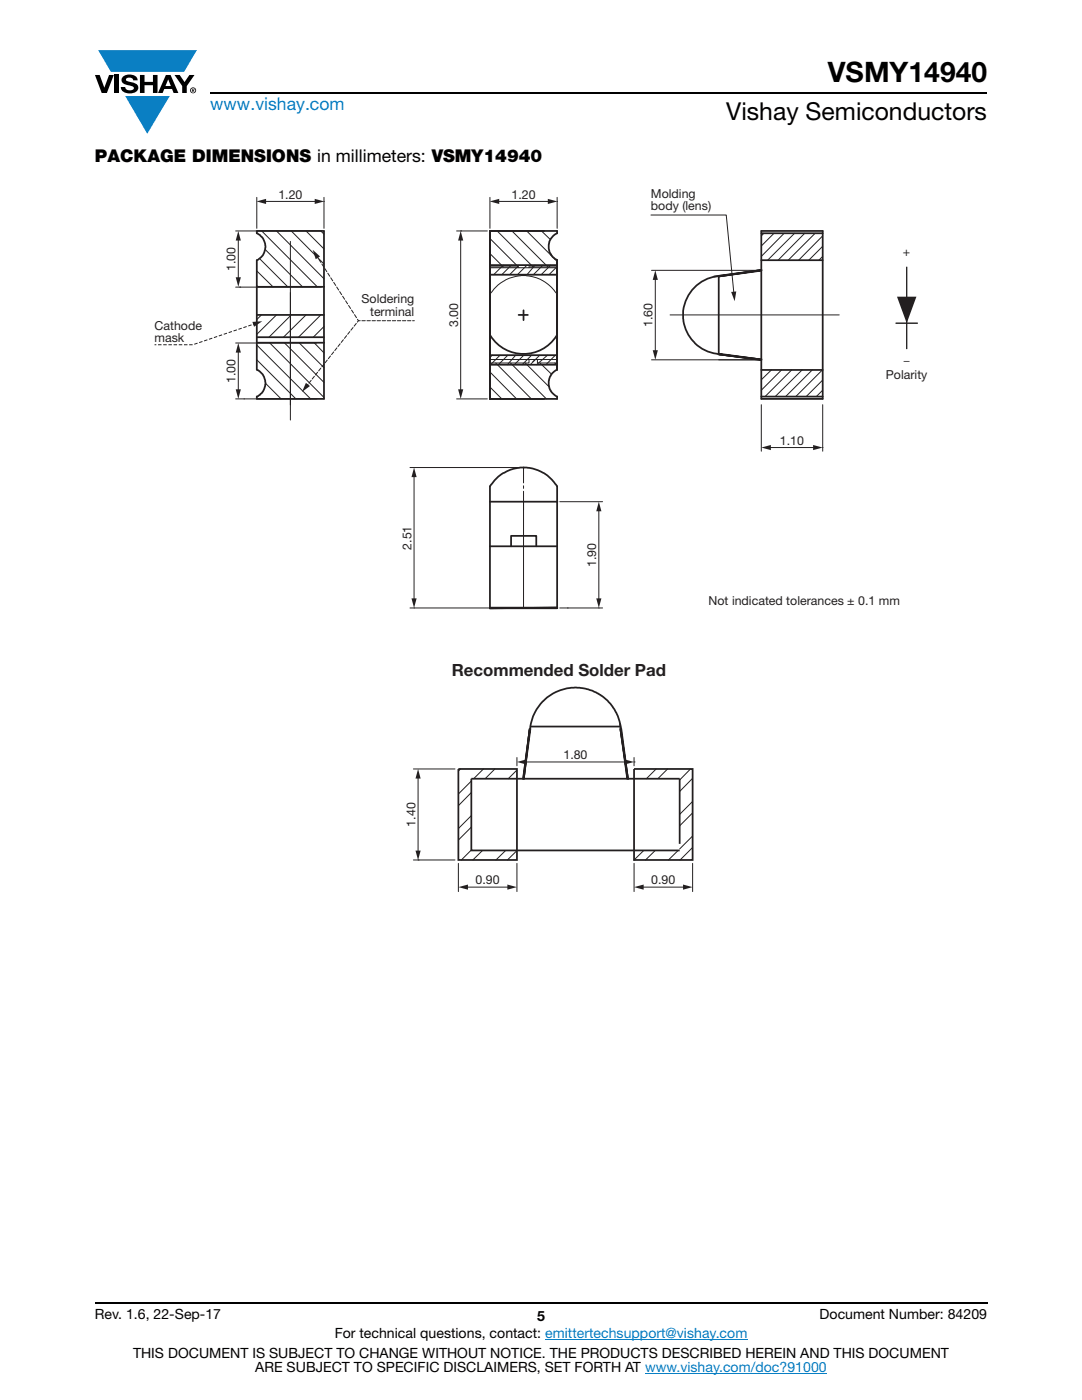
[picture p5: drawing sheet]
<svg xmlns="http://www.w3.org/2000/svg" width="216mm" height="279mm" viewBox="0 0 216 279" stroke-linecap="round" stroke-linejoin="round" font-family="sans-serif">
<g fill="#0a7fc3">
<path d="M19.6 10h19.7l-2.6 4.3h-1.1h-13.5z"/>
<path d="M25 19.2h8.9l-4.5 7.5z"/>
</g>
<g fill="#000">
<path d="M18.9 15h1l.9 2.5 1-2.5h.9l-1.4 3.6h-1zM22.9 15h.9v3.6h-.9zM24.6 15.3a2.1 2.1 0 0 1 2.8 .3l.1 .4h-.9a.79 .79 0 0 0-.7-.5 .79 .79 0 0 0-.8 .4l.3 .3 1 .2a1.08 1.08 0 0 1 1.2 1 1.08 1.08 0 0 1-1.1 1.2 1.73 1.73 0 0 1-2.4-1.2h.9a.96 .96 0 0 0 .8 .6 .96 .96 0 0 0 .9-.4 1.31 1.31 0 0 0-1.2-.6 1.03 1.03 0 0 1-1.1-.6 1.03 1.03 0 0 1 .2-1.1zM27.9 15h.9v1.3h1.7v-1.3h.9v3.6h-.9v-1.6h-1.7v1.6h-.9zM34.8 15h1.1l.9 1.4 1-1.4h1l-1.5 2.2v1.4h-.9v-1.4z"/>
<path d="M33.6 15.9l.5 1.3h-1.1zM33.1 15l-1.6 3.6h1l.3-.8h1.5l.3 .8h1l-1.6-3.6z"/>
<path d="M38.4 17.8h.2v.2h-.2zM38.3 17.7v.7h.1v-.3l.4 .3-.2-.3 .2-.2-.1-.2z"/>
<path d="M38.1 18a.46 .46 0 0 1 .9 0 .46 .46 0 0 1-.9 0zM37.9 18a.6 .6 0 0 0 1.2 0 .6 .6 0 0 0-1.2 0z"/>
</g>
<path d="M42 18.6h155M18.9 260h178.1" fill="none" stroke="#000" stroke-width=".36"/>
<path d="M108.8 267.3h40.3M128.7 274h36.3" fill="none" stroke="#067ec4" stroke-width=".2"/>
<path d="M30.8 37.4h154.3v140.6h-154.3z" fill="#fff"/>
<g fill="none" stroke="#231f20" stroke-width=".2">
<path d="M82.5 153.5h8.3M83.4 155v15.1M91.9 153.5l-.4 .4M94 155.9l-2.5 2.6M94 158.2l-2.5 2.6M96.5 153.5l-2 1.9M98.7 153.5l-1.9 1.9M103.1 153.7l-1.7 1.7M103.1 151.2v1.6M126.5 152.1h.1M126.5 151.2v1.6M130.9 153.5l-1.9 1.9"/>
<path d="M133.2 153.5l-1.9 1.9M137.8 153.5l-2.2 2.2M138.2 159.9l-2.6 2.6M138.2 155.3l-2.6 2.7M82.5 171.6h8.3M83.4 171.6h.1M91.5 172.3v5.6M94 169.6l-1.9 2M94 162.8l-2.5 2.6M94 165.1l-2.5 2.5M96.3 169.7l-2 1.9M100.9 169.7l-1.9 1.9"/>
<path d="M103.1 172.3v5.6M103.2 169.8l-2 1.8M126.5 171.6h.1M126.5 172.3v5.6M128.5 169.7l-2 1.9M130.8 169.7l-2 1.9M135.3 169.7l-1.9 1.9M138.2 166.8l-2.6 2.6M138.2 172.3v5.6M138.2 169.1l-2.5 2.5M138.2 162.2l-2.6 2.6"/>
</g>
<g fill="none" stroke="#231f20" stroke-width=".35">
<path d="M91.5 153.5h11.6v18.1h-11.6zM105.7 145.7l-1.3 9.7M105.7 145.5l-1.2 9.9h-.1M105.7 145.5h.1l-1.3 9.9h-.1zM105.8 145h18M105.8 145.5h-.1l-1.2 9.9M123.7 144.4l1.5 11M123.8 145.5h.2l1.3 9.9h-.1zM123.8 145.5l1.5 9.9h-.1M123.9 145.7a9 9 0 0 0-9.4-8.4 9.1 9.1 0 0 0-8.8 8.5M124 145.5h-.2l1.5 9.9M126.5 153.5h11.7v18.1h-11.7z"/>
<path d="M135.6 168.4v-13h-41.6v14.3h41.6"/>
</g>
<g fill="#231f20">
<path d="M83.4 153.5l.5 1.9h-1z"/>
<path d="M82.9 169.8h1l-.5 1.9z"/>
</g>
<path d="M93 177h8.6" fill="none" stroke="#231f20" stroke-width=".2"/>
<g fill="#231f20">
<path d="M91.5 177l1.9-.5v1.1z"/>
<path d="M101.2 176.5l1.9 .5-1.9 .6z"/>
</g>
<path d="M104.7 152.1h20.3" fill="none" stroke="#231f20" stroke-width=".2"/>
<g fill="#231f20">
<path d="M103.1 152.1l2-.5v1z"/>
<path d="M124.6 151.6l1.9 .5-1.9 .5z"/>
</g>
<path d="M128.1 177h8.5" fill="none" stroke="#231f20" stroke-width=".2"/>
<g fill="#231f20">
<path d="M126.5 177l1.9-.5v1.1z"/>
<path d="M136.3 176.5l1.9 .5-1.9 .6z"/>
</g>
<path d="M81.8 93.3h22.1M82.6 94.9v24.9M81.8 121.3h22.1" fill="none" stroke="#231f20" stroke-width=".2"/>
<g fill="#231f20">
<path d="M82.6 93.3l.5 1.9h-1z"/>
<path d="M82.1 119.4h1l-.5 1.9z"/>
</g>
<path d="M104.5 93.3v3.1M104.5 96.9v.6M104.5 98v3.8M104.5 100.1v21.2M111.7 100.1h8.5M119.5 101.7v18.1M82.6 121.3h.1M111.7 121.3h8.5" fill="none" stroke="#231f20" stroke-width=".2"/>
<g fill="#231f20">
<path d="M119.5 100.1l.5 1.9h-1z"/>
<path d="M119 119.4h1l-.5 1.9z"/>
</g>
<path d="M104.5 93.3h.1M97.8 109h13.4M97.8 100.1h13.4M102 109v-2.1h5v2.1M97.8 121.4l13.4-.1v.1M97.8 121.3v.1l13.4-.1M97.8 121.3h13.4v.1h-13.4zM111.2 121.3h-13.4v-24.2a7.8 7.8 0 0 1 6-3.8h1.3a7.8 7.8 0 0 1 6.1 3.8v24.2" fill="none" stroke="#231f20" stroke-width=".35"/>
<g fill="none" stroke="#231f20" stroke-width=".2">
<path d="M51.2 57l.3 .2M51.2 54.1l3.3 3.1M51.8 51.6l5.6 5.6M52.2 46.1l11.1 11.1M52.9 49.8l7.5 7.4M55.2 46.1l9.4 9.5M58.1 46.1l6.5 6.6M61.1 46.1l3.5 3.6M64 46.1l.6 .6M97.8 53.3h5.6v.1M97.8 58.8a7.8 7.8 0 0 1 13.4 0M97.8 54.8h13.4"/>
<path d="M97.8 53.4h13.4M97.8 50.6l2.6 2.7M97.8 47.6l5.8 5.8M97.8 53.9v.1M99.2 46.1l7.2 7.2M100.4 52.9l-1.9 1.9M102 52.9l-1.9 1.9M102.2 46.1l7.1 7.2M103.6 52.9l-1.9 1.9M105.1 46.1l6.1 6.1M105.2 52.9l-2 1.9M108 46.1l1.8 1.7"/>
<path d="M108.3 52.9l-1.9 1.9M109.9 52.9l-1.9 1.9M111.2 53.3h-5.6v.1M111.2 53.2l-1.7 1.6M111.2 54.8h-.1M130 54h21.3M130.8 55.5v14.7M51.2 71.8l7.8 7.8M51.2 68.9l10.8 10.7M52.2 62.9l-1 .9M53 76.5l3.1 3.1M53.8 68.4l10.8 10.9"/>
<path d="M55.2 62.9l-4 3.8M56.7 68.4l7.9 7.9M58.1 62.9l-4.4 4.4M59.7 68.4l4.9 5M61.1 62.9l-4.5 4.4M62.7 68.4l1.9 2M64 62.9l-4.4 4.4M64.6 65.2l-2.1 2.1M97.8 77.2l2.3 2.4M97.8 74.2l5.3 5.4M97.8 71.8h13.4M98.2 70.9l-.4 .4"/>
<path d="M98.9 72.4l7.1 7.2M99.8 70.9l-1.9 1.9M101.3 70.9l-1.9 1.9M101.9 72.4l7.1 7.2M102.9 70.9l-1.7 1.9M104.5 70.9l-1.9 1.9M104.8 72.4l4.7 4.8M105.6 71.8v.6h-7.8M106.1 70.9l-1.9 1.9M107.2 71.8v.6h4M107.7 70.9l-1.9 1.9M107.8 72.4l2.3 2.3"/>
<path d="M109.3 70.9l-2.2 1.9M110.7 72.4l.5 .4M110.8 70.9l-1.9 1.9M130 71.8h21.3M119.5 121.3h.1"/>
</g>
<g fill="#231f20">
<path d="M130.8 53.9l.5 2h-1.1z"/>
<path d="M130.2 69.9h1.1l-.5 1.9z"/>
</g>
<path d="M47 46.1h17.1M47 57.3h17.1M47.5 47.7v8M151.9 54h.1M151.9 71.8h.1" fill="none" stroke="#231f20" stroke-width=".2"/>
<g fill="#231f20">
<path d="M47.5 46.1l.6 1.9h-1.1z"/>
<path d="M47 55.3h1.1l-.6 1.9z"/>
</g>
<path d="M47.8 57.3h.1M47 79.6h16.2M47 68.5h16.2M47.5 70v8M64.6 79.6h.1M64.6 68.4h.1" fill="none" stroke="#231f20" stroke-width=".2"/>
<g fill="#231f20">
<path d="M47.5 68.5l.6 1.9h-1.1z"/>
<path d="M47 77.7h1.1l-.6 1.9z"/>
</g>
<path d="M57.9 48.2v35.6M64.6 57.2h.1M64.6 46.1h.1M91.1 46.1h6.1M91.9 47.7v30.3M48.7 79.6h.1M51.2 79.6h.1M64.6 79.6h.1M91.1 79.6h6.1M97.8 79.6h.1" fill="none" stroke="#231f20" stroke-width=".2"/>
<g fill="#231f20">
<path d="M91.4 77.7h1l-.5 1.9z"/>
<path d="M91.9 46.1l.5 1.9h-1z"/>
</g>
<path d="M91.9 46.1h.1M97.8 46.1h.1M97.8 79.6h.1M133.7 62.8h33.8M151.9 80.8v9.2M153.5 89.3h9.1M164.2 80.8v9.2" fill="none" stroke="#231f20" stroke-width=".2"/>
<g fill="#231f20">
<path d="M151.9 89.3l1.9-.5v1z"/>
<path d="M162.2 88.8l2 .5-2 .5z"/>
</g>
<g fill="none" stroke="#231f20" stroke-width=".2">
<path d="M97.8 39.4v6.2M111.2 39.4v6.2M99.3 40.2h10.4M106.8 52.9l-1.6 1.9M152.4 46.6l-.5 .5M154.4 46.6l-2.5 2.5M156.5 46.6l-4.6 4.6M158.6 46.6l-5.4 5.3M160.6 46.6l-5.3 5.3M162.7 46.6l-5.4 5.3M164.2 49.2l-2.8 2.7M164.2 51.2l-.8 .7"/>
<path d="M164.2 47.1l-4.8 4.8M143.4 71.8h8.5M153.9 73.8l-2 2M156 73.8l-4.1 4.1M158 73.8l-5.3 5.3M160.1 73.8l-5.4 5.3M162.1 73.8l-5.3 5.3M164.2 75.9l-3.3 3.2M164.2 77.9l-1.3 1.2M164.2 73.8l-5.4 5.3M164.2 89.3h.1"/>
</g>
<path d="M51.2 57.2h13.4M51.2 46.1h13.4v33.5h-13.4v-.5a2.95 2.95 0 0 0 1.8-2.6 2.95 2.95 0 0 0-1.8-2.7v-21.9a2.95 2.95 0 0 0 1.8-2.7 2.95 2.95 0 0 0-1.8-2.6zM51.2 67.3h13.4M51.2 68.4h13.4M51.2 62.8h13.4" fill="none" stroke="#231f20" stroke-width=".35"/>
<g fill="#231f20">
<path d="M97.7 40.2l1.9-.5v1z"/>
<path d="M109.3 39.7l1.9 .5-1.9 .5z"/>
</g>
<path d="M51.2 39.4v6.2M64.6 39.4v6.2M52.7 40.2h10.4M111.2 40.2h.1" fill="none" stroke="#231f20" stroke-width=".2"/>
<g fill="#231f20">
<path d="M51.2 40.2l1.9-.5v1z"/>
<path d="M62.8 39.7l1.9 .5-1.9 .5z"/>
</g>
<path d="M63.2 51.2l.2 .3M64.6 40.2h.1M71.3 63.7l.2 .3h.4M82.3 64h.4" fill="none" stroke="#231f20" stroke-width=".2"/>
<path d="M63.6 51.8l7.6 11.8" fill="none" stroke="#231f20" stroke-width=".2" stroke-dasharray=".7 .4"/>
<path d="M72.2 64h10" fill="none" stroke="#231f20" stroke-width=".2" stroke-dasharray=".7 .3"/>
<path d="M62.4 49.8l1.5 1.4-.9 .5z" fill="#231f20"/>
<path d="M61.4 76.7l-.2 .3M71.5 64l-.2 .3" fill="none" stroke="#231f20" stroke-width=".2"/>
<path d="M61.7 76.5l9.5-12.1" fill="none" stroke="#231f20" stroke-width=".2" stroke-dasharray=".7 .3"/>
<path d="M61 76.4l.8 .6-1.5 1.2z" fill="#231f20"/>
<path d="M30.8 68.8h.4M50.9 64.6l-.4 .1" fill="none" stroke="#231f20" stroke-width=".2"/>
<path d="M31.5 68.8h7l11.9-4" fill="none" stroke="#231f20" stroke-width=".2" stroke-dasharray=".7 .3" stroke-linecap="butt"/>
<path d="M50.4 64.2l1.9-.1-1.6 1.1z" fill="#231f20"/>
<path d="M97.8 54.8h13.4M97.8 52.9h13.4M108.6 46.1h-10.8v33.5h13.4v-.5a2.79 2.79 0 0 1-1.7-2.3l.1-1.1a2.81 2.81 0 0 1 1.6-1.9v-21.9a2.89 2.89 0 0 1-1.7-2.3v-.9a2.77 2.77 0 0 1 1.7-2.1v-.5h-13.4v33.5h10.8M97.8 66.8a7.8 7.8 0 0 0 13.4 0M97.8 72.8h13.4M97.8 70.9h13.4M103.5 62.9h1.8M104.5 61.9v2" fill="none" stroke="#231f20" stroke-width=".35"/>
<path d="M180.9 53.2v16.5" fill="none" stroke="#231f20" stroke-width=".2"/>
<path d="M179 59.2h3.9l-2 5.3z" fill="#231f20"/>
<path d="M129.9 42.9h15l1.5 15.7M178.7 64.5h4.4" fill="none" stroke="#231f20" stroke-width=".2"/>
<g fill="none" stroke="#231f20" stroke-width=".35">
<path d="M143.4 55.1l8.5-1.2v.1l-8.5 1.2zM143.4 55.1v15.6M143.5 55a7.8 7.8 0 0 0-7.2 7.9 7.8 7.8 0 0 0 7.3 7.8M151.9 54v-.1l-8.5 1.3M151.9 53.9l-8.5 1.3v-.1M151.9 46.1h12.3v33.5h-12.3zM151.9 53.9l-9.5 1.3M151.9 51.9h12.3M151.9 46.6h12.3M143.4 70.6l8.5 1.2v.1l-8.5-1.2zM143.4 70.6v.1l8.5 1.1M143.4 70.7l8.5 1.1v.1"/>
<path d="M143.5 70.7l8.4 1.1M151.9 79.1h12.3M151.9 73.8h12.3"/>
</g>
<path d="M145.9 58.3l1-.1-.3 1.9z" fill="#231f20"/>
<text font-size="5.6" x="165.2" y="16.4">VSMY14940</text>
<text font-size="4.9" x="144.9" y="24">Vishay Semiconductors</text>
<text font-size="3.5" fill="#067ec4" x="42" y="21.9">www.vishay.com</text>
<text font-size="3.5" x="18.9" y="32.3">PACKAGE DIMENSIONS in millimeters: VSMY14940</text>
<text font-size="3.4" fill="#231f20" x="90.2" y="134.9">Recommended Solder Pad</text>
<g font-size="2.8">
<text x="18.9" y="263.3">Rev. 1.6, 22-Sep-17</text>
<text x="107.2" y="263.6">5</text>
<text x="163.6" y="263.3">Document Number: 84209</text>
<text x="66.8" y="267.1">For technical questions, contact: emittertechsupport@vishay.com</text>
<text x="26.5" y="271">THIS DOCUMENT IS SUBJECT TO CHANGE WITHOUT NOTICE. THE PRODUCTS DESCRIBED HEREIN AND THIS DOCUMENT</text>
<text x="50.9" y="273.8">ARE SUBJECT TO SPECIFIC DISCLAIMERS, SET FORTH AT www.vishay.com/doc?91000</text>
</g>
<g font-size="2.5" fill="#231f20">
<text x="55.5" y="39.7">1.20</text>
<text x="102.1" y="39.7">1.20</text>
<text x="129.9" y="39.4">Molding</text>
<text x="129.9" y="41.9">body (lens)</text>
<text x="180.2" y="51.2">+</text>
<text x="47" y="54.1" transform="rotate(-90 47 54.1)">1.00</text>
<text x="30.8" y="65.8">Cathode</text>
<text x="72.2" y="60.5">Soldering</text>
<text x="73.8" y="63">terminal</text>
<text x="91.4" y="65.3" transform="rotate(-90 91.4 65.3)">3.00</text>
<text x="130.2" y="65.3" transform="rotate(-90 130.2 65.3)">1.60</text>
<text x="30.8" y="68.3">mask</text>
<text x="47" y="76.4" transform="rotate(-90 47 76.4)">1.00</text>
<text x="176.8" y="75.6">Polarity</text>
<text x="155.6" y="88.8">1.10</text>
<text x="82.1" y="109.7" transform="rotate(-90 82.1 109.7)">2.51</text>
<text x="119" y="113.1" transform="rotate(-90 119 113.1)">1.90</text>
<text x="112.4" y="151.5">1.80</text>
<text x="82.9" y="164.9" transform="rotate(-90 82.9 164.9)">1.40</text>
<text x="94.9" y="176.5">0.90</text>
<text x="130" y="176.5">0.90</text>
</g>
<text font-size="2.5" fill="#221e1f" x="141.4" y="120.6">Not indicated tolerances ± 0.1 mm</text>
<text font-size="1.9" fill="#231f20" x="180.1" y="72.6">-</text>
</svg>
